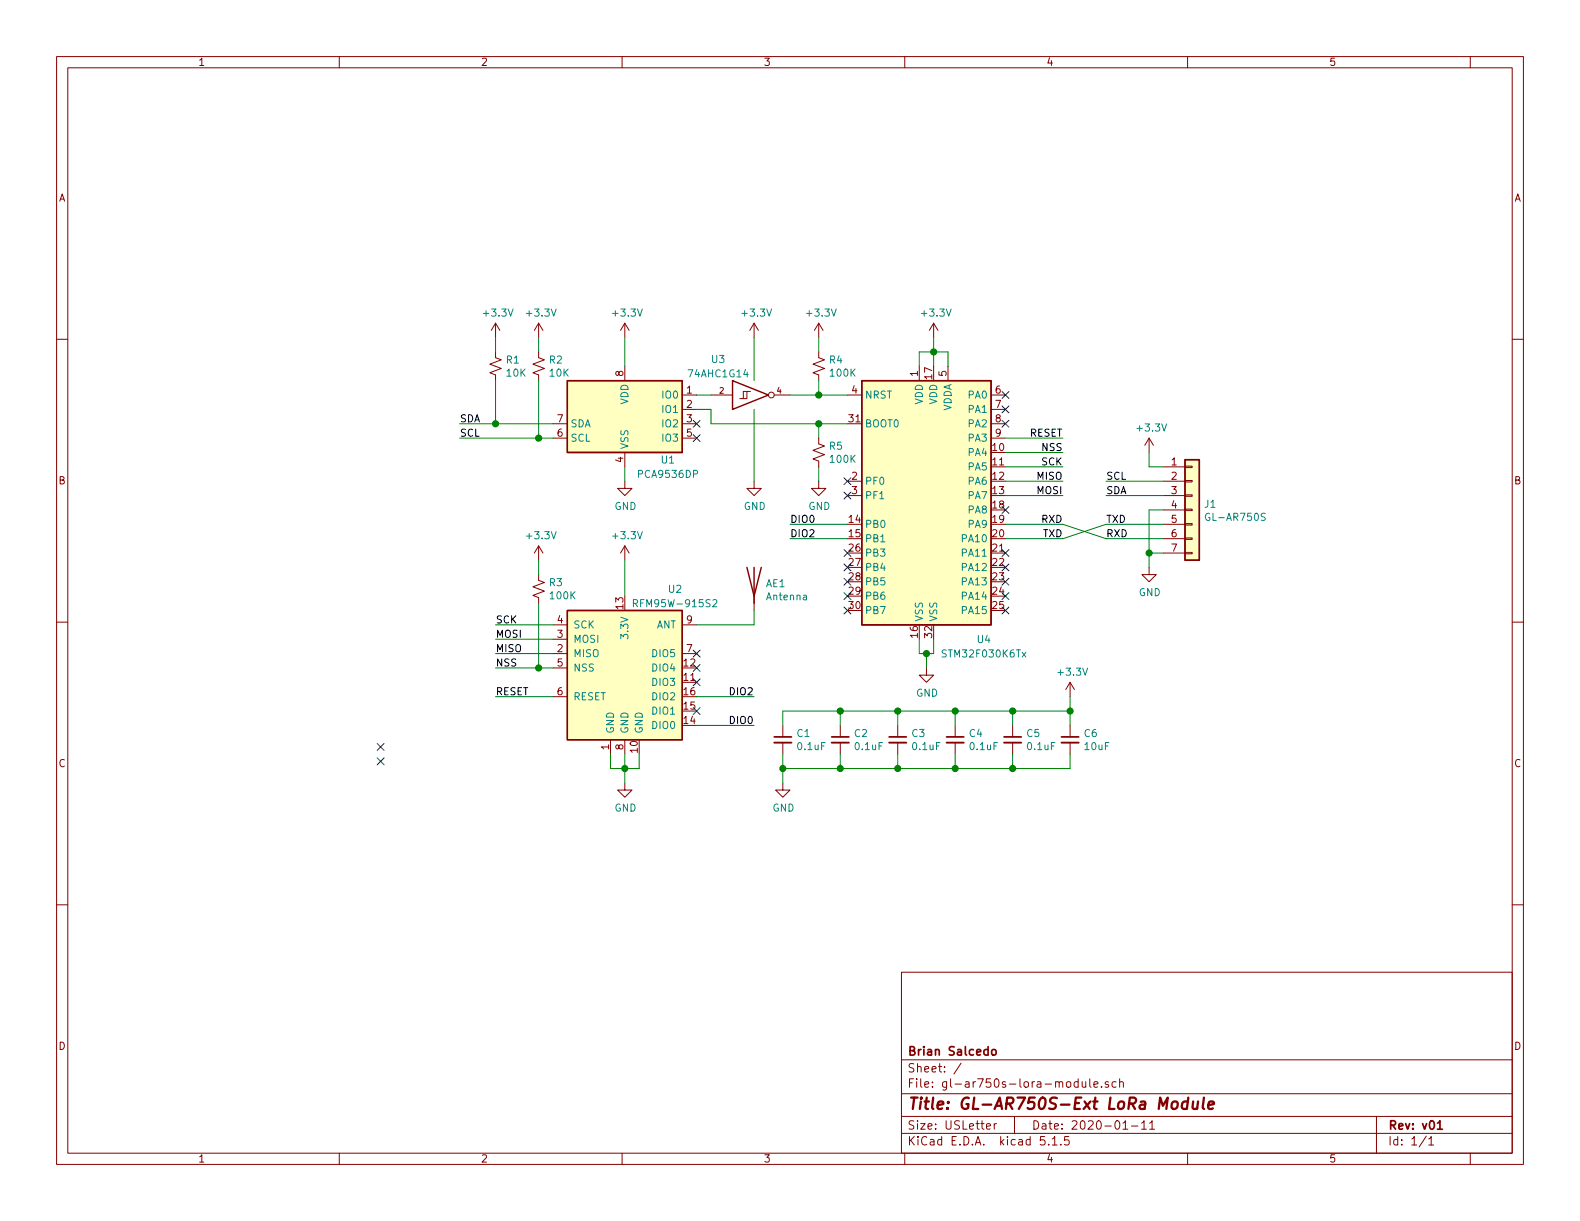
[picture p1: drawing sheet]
EESchema Schematic File Version 4
EELAYER 30 0
EELAYER END
$Descr USLetter 11000 8500
encoding utf-8
Sheet 1 1
Title "GL-AR750S-Ext LoRa Module"
Date "2020-01-11"
Rev "v01"
Comp "Brian Salcedo"
Comment1 ""
Comment2 ""
Comment3 ""
Comment4 ""
$EndDescr
Entry Wire Line
	-6950 -50  -6850 50  
$Comp
L Connector_Generic:Conn_01x07 J1
U 1 1
P 8300 3550
F 0 "J1" H 8380 3592 50  0000 L CNN
F 1 "GL-AR750S" H 8380 3501 50  0000 L CNN
F 2 "Connector_PinHeader_2.54mm:PinHeader_1x07_P2.54mm_Vertical" H 8300 3550 50  0001 C CNN
F 3 "~" H 8300 3550 50  0001 C CNN
	1    8300 3550
	1    0    0    -1  
$EndComp
$Comp
L power:+3.3V #PWR016
U 1 1
P 8000 3150
F 0 "#PWR016" H 8000 3000 50  0001 C CNN
F 1 "+3.3V" H 8015 3323 50  0000 C CNN
F 2 "" H 8000 3150 50  0001 C CNN
F 3 "" H 8000 3150 50  0001 C CNN
	1    8000 3150
	1    0    0    -1  
$EndComp
Wire Wire Line
	8000 3150 8000 3250
Wire Wire Line
	8000 3250 8100 3250
$Comp
L power:GND #PWR017
U 1 1
P 8000 3950
F 0 "#PWR017" H 8000 3700 50  0001 C CNN
F 1 "GND" H 8005 3777 50  0000 C CNN
F 2 "" H 8000 3950 50  0001 C CNN
F 3 "" H 8000 3950 50  0001 C CNN
	1    8000 3950
	1    0    0    -1  
$EndComp
Wire Wire Line
	8100 3850 8000 3850
Wire Wire Line
	8000 3850 8000 3950
Wire Wire Line
	8100 3550 8000 3550
Wire Wire Line
	8000 3550 8000 3850
Connection ~ 8000 3850
Text Label 7700 3750 0    50   ~ 0
RXD
Text Label 7700 3650 0    50   ~ 0
TXD
$Comp
L RF_Module:RFM95W-915S2 U2
U 1 1
P 4350 4650
F 0 "U2" H 4700 5200 50  0000 C CNN
F 1 "RFM95W-915S2" H 4700 5100 50  0000 C CNN
F 2 "RF_Module:HOPERF_RFM9XW_SMD" H 1050 6300 50  0001 C CNN
F 3 "https://www.hoperf.com/data/upload/portal/20181127/5bfcbea20e9ef.pdf" H 1050 6300 50  0001 C CNN
	1    4350 4650
	1    0    0    -1  
$EndComp
$Comp
L power:GND #PWR013
U 1 1
P 6450 4650
F 0 "#PWR013" H 6450 4400 50  0001 C CNN
F 1 "GND" H 6455 4477 50  0000 C CNN
F 2 "" H 6450 4650 50  0001 C CNN
F 3 "" H 6450 4650 50  0001 C CNN
	1    6450 4650
	1    0    0    -1  
$EndComp
Wire Wire Line
	6400 4450 6400 4550
Wire Wire Line
	6400 4550 6450 4550
Wire Wire Line
	6450 4550 6450 4650
Wire Wire Line
	6500 4450 6500 4550
Wire Wire Line
	6500 4550 6450 4550
Connection ~ 6450 4550
$Comp
L power:+3.3V #PWR06
U 1 1
P 4350 3900
F 0 "#PWR06" H 4350 3750 50  0001 C CNN
F 1 "+3.3V" H 4365 4073 50  0000 C CNN
F 2 "" H 4350 3900 50  0001 C CNN
F 3 "" H 4350 3900 50  0001 C CNN
	1    4350 3900
	1    0    0    -1  
$EndComp
$Comp
L power:GND #PWR07
U 1 1
P 4350 5450
F 0 "#PWR07" H 4350 5200 50  0001 C CNN
F 1 "GND" H 4355 5277 50  0000 C CNN
F 2 "" H 4350 5450 50  0001 C CNN
F 3 "" H 4350 5450 50  0001 C CNN
	1    4350 5450
	1    0    0    -1  
$EndComp
Wire Wire Line
	4250 5250 4250 5350
Wire Wire Line
	4250 5350 4350 5350
Wire Wire Line
	4350 5350 4350 5450
Wire Wire Line
	4350 5250 4350 5350
Connection ~ 4350 5350
Wire Wire Line
	4450 5250 4450 5350
Wire Wire Line
	4450 5350 4350 5350
$Comp
L power:+3.3V #PWR014
U 1 1
P 6500 2350
F 0 "#PWR014" H 6500 2200 50  0001 C CNN
F 1 "+3.3V" H 6515 2523 50  0000 C CNN
F 2 "" H 6500 2350 50  0001 C CNN
F 3 "" H 6500 2350 50  0001 C CNN
	1    6500 2350
	1    0    0    -1  
$EndComp
Wire Wire Line
	6500 2550 6500 2450
Wire Wire Line
	6600 2550 6600 2450
Wire Wire Line
	6600 2450 6500 2450
Connection ~ 6500 2450
Wire Wire Line
	6500 2450 6500 2350
Wire Wire Line
	6400 2550 6400 2450
Wire Wire Line
	6400 2450 6500 2450
Wire Wire Line
	3850 4350 3450 4350
Wire Wire Line
	3850 4450 3450 4450
Wire Wire Line
	3850 4550 3450 4550
Wire Wire Line
	3850 4650 3750 4650
Wire Wire Line
	3850 4850 3450 4850
Text Label 3450 4350 0    50   ~ 0
SCK
Text Label 3450 4450 0    50   ~ 0
MOSI
Text Label 3450 4550 0    50   ~ 0
MISO
Text Label 3450 4650 0    50   ~ 0
NSS
Text Label 3450 4850 0    50   ~ 0
RESET
Wire Wire Line
	4850 5050 5250 5050
Wire Wire Line
	4850 4850 5250 4850
Text Label 5250 5050 2    50   ~ 0
DIO0
Text Label 5250 4850 2    50   ~ 0
DIO2
NoConn ~ 4850 4550
NoConn ~ 4850 4650
NoConn ~ 4850 4750
NoConn ~ 4850 4950
Text Label 7400 3750 2    50   ~ 0
TXD
Text Label 7400 3650 2    50   ~ 0
RXD
Wire Wire Line
	7000 3150 7400 3150
Wire Wire Line
	7000 3050 7400 3050
Wire Wire Line
	7000 3250 7400 3250
Wire Wire Line
	7000 3350 7400 3350
Wire Wire Line
	7000 3450 7400 3450
Wire Wire Line
	5900 3650 5500 3650
Wire Wire Line
	5900 3750 5500 3750
Text Label 7400 3050 2    50   ~ 0
RESET
Text Label 7400 3150 2    50   ~ 0
NSS
Text Label 7400 3250 2    50   ~ 0
SCK
Text Label 7400 3350 2    50   ~ 0
MISO
Text Label 7400 3450 2    50   ~ 0
MOSI
Text Label 5500 3650 0    50   ~ 0
DIO0
Text Label 5500 3750 0    50   ~ 0
DIO2
NoConn ~ 7000 2750
NoConn ~ 7000 2850
NoConn ~ 7000 2950
NoConn ~ 7000 3550
NoConn ~ 7000 3850
NoConn ~ 7000 3950
NoConn ~ 5900 3350
NoConn ~ 5900 3450
NoConn ~ 5900 3850
NoConn ~ 5900 3950
NoConn ~ 5900 4050
NoConn ~ 5900 4150
NoConn ~ 5900 4250
NoConn ~ 7000 4250
$Comp
L MCU_ST_STM32F0:STM32F030K6Tx U4
U 1 1
P 6500 3450
F 0 "U4" H 6850 2450 50  0000 C CNN
F 1 "STM32F030K6Tx" H 6850 2350 50  0000 C CNN
F 2 "Package_QFP:LQFP-32_7x7mm_P0.8mm" H 6000 2550 50  0001 R CNN
F 3 "http://www.st.com/st-web-ui/static/active/en/resource/technical/document/datasheet/DM00088500.pdf" H 6500 3450 50  0001 C CNN
	1    6500 3450
	1    0    0    -1  
$EndComp
$Comp
L Device:R_Small_US R3
U 1 1
P 3750 4100
F 0 "R3" H 3818 4146 50  0000 L CNN
F 1 "100K" H 3818 4055 50  0000 L CNN
F 2 "Resistor_SMD:R_0805_2012Metric" H 3750 4100 50  0001 C CNN
F 3 "~" H 3750 4100 50  0001 C CNN
	1    3750 4100
	1    0    0    -1  
$EndComp
Wire Wire Line
	3750 4650 3750 4200
Connection ~ 3750 4650
Wire Wire Line
	3750 4650 3450 4650
$Comp
L power:+3.3V #PWR03
U 1 1
P 3750 3900
F 0 "#PWR03" H 3750 3750 50  0001 C CNN
F 1 "+3.3V" H 3765 4073 50  0000 C CNN
F 2 "" H 3750 3900 50  0001 C CNN
F 3 "" H 3750 3900 50  0001 C CNN
	1    3750 3900
	1    0    0    -1  
$EndComp
Wire Wire Line
	4350 3900 4350 4150
Wire Wire Line
	3750 3900 3750 4000
NoConn ~ 7000 4050
NoConn ~ 7000 4150
$Comp
L Interface_Expansion:PCA9536DP U1
U 1 1
P 4350 2850
F 0 "U1" H 4650 2500 50  0000 C CNN
F 1 "PCA9536DP" H 4650 2400 50  0000 C CNN
F 2 "Package_SO:TSSOP-8_3x3mm_P0.65mm" H 5350 2500 50  0001 C CNN
F 3 "http://www.nxp.com/documents/data_sheet/PCA9536.pdf" H 4150 1150 50  0001 C CNN
	1    4350 2850
	1    0    0    -1  
$EndComp
Wire Wire Line
	8100 3450 7700 3450
Wire Wire Line
	8100 3350 7700 3350
Text Label 7700 3350 0    50   ~ 0
SCL
Text Label 7700 3450 0    50   ~ 0
SDA
Wire Wire Line
	5900 2750 5700 2750
$Comp
L 74xGxx:74AHC1G14 U3
U 1 1
P 5250 2750
F 0 "U3" H 5000 3000 50  0000 C CNN
F 1 "74AHC1G14" H 5000 2900 50  0000 C CNN
F 2 "Package_TO_SOT_SMD:SOT-353_SC-70-5" H 5250 2750 50  0001 C CNN
F 3 "https://www.ti.com/lit/ds/symlink/sn74lvc1g14.pdf" H 5250 2750 50  0001 C CNN
	1    5250 2750
	1    0    0    -1  
$EndComp
$Comp
L power:GND #PWR09
U 1 1
P 5250 3350
F 0 "#PWR09" H 5250 3100 50  0001 C CNN
F 1 "GND" H 5255 3177 50  0000 C CNN
F 2 "" H 5250 3350 50  0001 C CNN
F 3 "" H 5250 3350 50  0001 C CNN
	1    5250 3350
	1    0    0    -1  
$EndComp
$Comp
L power:+3.3V #PWR08
U 1 1
P 5250 2350
F 0 "#PWR08" H 5250 2200 50  0001 C CNN
F 1 "+3.3V" H 5265 2523 50  0000 C CNN
F 2 "" H 5250 2350 50  0001 C CNN
F 3 "" H 5250 2350 50  0001 C CNN
	1    5250 2350
	1    0    0    -1  
$EndComp
$Comp
L Device:R_Small_US R4
U 1 1
P 5700 2550
F 0 "R4" H 5768 2596 50  0000 L CNN
F 1 "100K" H 5768 2505 50  0000 L CNN
F 2 "Resistor_SMD:R_0805_2012Metric" H 5700 2550 50  0001 C CNN
F 3 "~" H 5700 2550 50  0001 C CNN
	1    5700 2550
	1    0    0    -1  
$EndComp
Wire Wire Line
	5900 2950 5700 2950
$Comp
L Device:R_Small_US R5
U 1 1
P 5700 3150
F 0 "R5" H 5768 3196 50  0000 L CNN
F 1 "100K" H 5768 3105 50  0000 L CNN
F 2 "Resistor_SMD:R_0805_2012Metric" H 5700 3150 50  0001 C CNN
F 3 "~" H 5700 3150 50  0001 C CNN
	1    5700 3150
	1    0    0    -1  
$EndComp
$Comp
L power:GND #PWR012
U 1 1
P 5700 3350
F 0 "#PWR012" H 5700 3100 50  0001 C CNN
F 1 "GND" H 5705 3177 50  0000 C CNN
F 2 "" H 5700 3350 50  0001 C CNN
F 3 "" H 5700 3350 50  0001 C CNN
	1    5700 3350
	1    0    0    -1  
$EndComp
Wire Wire Line
	5700 3050 5700 2950
Connection ~ 5700 2950
Wire Wire Line
	5700 3350 5700 3250
Wire Wire Line
	5700 2650 5700 2750
Connection ~ 5700 2750
Wire Wire Line
	5700 2750 5500 2750
$Comp
L power:+3.3V #PWR011
U 1 1
P 5700 2350
F 0 "#PWR011" H 5700 2200 50  0001 C CNN
F 1 "+3.3V" H 5715 2523 50  0000 C CNN
F 2 "" H 5700 2350 50  0001 C CNN
F 3 "" H 5700 2350 50  0001 C CNN
	1    5700 2350
	1    0    0    -1  
$EndComp
Wire Wire Line
	5700 2350 5700 2450
Wire Wire Line
	5250 2350 5250 2650
Wire Wire Line
	5250 2850 5250 3350
Wire Wire Line
	4850 2750 4950 2750
Wire Wire Line
	4850 2850 4950 2850
Wire Wire Line
	4950 2850 4950 2950
Wire Wire Line
	4950 2950 5700 2950
NoConn ~ 4850 2950
NoConn ~ 4850 3050
$Comp
L power:+3.3V #PWR04
U 1 1
P 4350 2350
F 0 "#PWR04" H 4350 2200 50  0001 C CNN
F 1 "+3.3V" H 4365 2523 50  0000 C CNN
F 2 "" H 4350 2350 50  0001 C CNN
F 3 "" H 4350 2350 50  0001 C CNN
	1    4350 2350
	1    0    0    -1  
$EndComp
Wire Wire Line
	4350 2350 4350 2550
$Comp
L power:GND #PWR05
U 1 1
P 4350 3350
F 0 "#PWR05" H 4350 3100 50  0001 C CNN
F 1 "GND" H 4355 3177 50  0000 C CNN
F 2 "" H 4350 3350 50  0001 C CNN
F 3 "" H 4350 3350 50  0001 C CNN
	1    4350 3350
	1    0    0    -1  
$EndComp
Wire Wire Line
	4350 3350 4350 3250
Wire Wire Line
	7400 3650 7700 3750
Wire Wire Line
	7700 3750 8100 3750
Wire Wire Line
	7000 3650 7400 3650
Wire Wire Line
	7000 3750 7400 3750
Wire Wire Line
	8100 3650 7700 3650
Wire Wire Line
	7400 3750 7700 3650
Wire Wire Line
	3850 3050 3750 3050
Wire Wire Line
	3850 2950 3450 2950
Text Label 3200 2950 0    50   ~ 0
SDA
Text Label 3200 3050 0    50   ~ 0
SCL
$Comp
L Device:Antenna AE1
U 1 1
P 5250 4050
F 0 "AE1" H 5330 4039 50  0000 L CNN
F 1 "Antenna" H 5330 3948 50  0000 L CNN
F 2 "Connector_PinHeader_2.54mm:PinHeader_1x01_P2.54mm_Vertical" H 5250 4050 50  0001 C CNN
F 3 "~" H 5250 4050 50  0001 C CNN
	1    5250 4050
	1    0    0    -1  
$EndComp
Wire Wire Line
	4850 4350 5250 4350
Wire Wire Line
	5250 4350 5250 4250
$Comp
L Device:R_Small_US R2
U 1 1
P 3750 2550
F 0 "R2" H 3818 2596 50  0000 L CNN
F 1 "10K" H 3818 2505 50  0000 L CNN
F 2 "Resistor_SMD:R_0805_2012Metric" H 3750 2550 50  0001 C CNN
F 3 "~" H 3750 2550 50  0001 C CNN
	1    3750 2550
	1    0    0    -1  
$EndComp
$Comp
L Device:R_Small_US R1
U 1 1
P 3450 2550
F 0 "R1" H 3518 2596 50  0000 L CNN
F 1 "10K" H 3518 2505 50  0000 L CNN
F 2 "Resistor_SMD:R_0805_2012Metric" H 3450 2550 50  0001 C CNN
F 3 "~" H 3450 2550 50  0001 C CNN
	1    3450 2550
	1    0    0    -1  
$EndComp
Wire Wire Line
	3750 2650 3750 3050
Connection ~ 3750 3050
Wire Wire Line
	3450 2950 3450 2650
Wire Wire Line
	3450 2950 3200 2950
Connection ~ 3450 2950
Wire Wire Line
	3200 3050 3750 3050
$Comp
L power:+3.3V #PWR02
U 1 1
P 3750 2350
F 0 "#PWR02" H 3750 2200 50  0001 C CNN
F 1 "+3.3V" H 3765 2523 50  0000 C CNN
F 2 "" H 3750 2350 50  0001 C CNN
F 3 "" H 3750 2350 50  0001 C CNN
	1    3750 2350
	1    0    0    -1  
$EndComp
$Comp
L power:+3.3V #PWR01
U 1 1
P 3450 2350
F 0 "#PWR01" H 3450 2200 50  0001 C CNN
F 1 "+3.3V" H 3465 2523 50  0000 C CNN
F 2 "" H 3450 2350 50  0001 C CNN
F 3 "" H 3450 2350 50  0001 C CNN
	1    3450 2350
	1    0    0    -1  
$EndComp
Wire Wire Line
	3750 2350 3750 2450
Wire Wire Line
	3450 2350 3450 2450
Connection ~ 7050 5350
Wire Wire Line
	7450 5350 7450 5250
Wire Wire Line
	7050 5350 7450 5350
Connection ~ 6650 5350
Wire Wire Line
	7050 5350 7050 5250
Wire Wire Line
	6650 5350 7050 5350
Connection ~ 6250 5350
Wire Wire Line
	6650 5350 6650 5250
Wire Wire Line
	6250 5350 6650 5350
Connection ~ 5850 5350
Wire Wire Line
	5850 5350 6250 5350
Wire Wire Line
	6250 5350 6250 5250
Wire Wire Line
	5450 5350 5450 5450
Connection ~ 5450 5350
Wire Wire Line
	5850 5350 5850 5250
Wire Wire Line
	5450 5350 5850 5350
Connection ~ 5850 4950
Wire Wire Line
	5450 4950 5450 5050
Wire Wire Line
	5850 4950 5450 4950
Connection ~ 6250 4950
Wire Wire Line
	5850 4950 5850 5050
Wire Wire Line
	6250 4950 5850 4950
Connection ~ 6650 4950
Wire Wire Line
	6250 4950 6250 5050
Wire Wire Line
	6650 4950 6250 4950
Connection ~ 7050 4950
Wire Wire Line
	6650 4950 6650 5050
Wire Wire Line
	7050 4950 6650 4950
Wire Wire Line
	7450 4950 7450 5050
Connection ~ 7450 4950
Wire Wire Line
	7050 4950 7050 5050
Wire Wire Line
	7450 4950 7050 4950
Wire Wire Line
	5450 5250 5450 5350
Wire Wire Line
	7450 4850 7450 4950
$Comp
L Device:C_Small C6
U 1 1
P 7450 5150
F 0 "C6" H 7542 5196 50  0000 L CNN
F 1 "10uF" H 7542 5105 50  0000 L CNN
F 2 "Capacitor_SMD:C_1206_3216Metric" H 7450 5150 50  0001 C CNN
F 3 "~" H 7450 5150 50  0001 C CNN
	1    7450 5150
	1    0    0    -1  
$EndComp
$Comp
L Device:C_Small C5
U 1 1
P 7050 5150
F 0 "C5" H 7142 5196 50  0000 L CNN
F 1 "0.1uF" H 7142 5105 50  0000 L CNN
F 2 "Capacitor_SMD:C_0805_2012Metric" H 7050 5150 50  0001 C CNN
F 3 "~" H 7050 5150 50  0001 C CNN
	1    7050 5150
	1    0    0    -1  
$EndComp
$Comp
L Device:C_Small C4
U 1 1
P 6650 5150
F 0 "C4" H 6742 5196 50  0000 L CNN
F 1 "0.1uF" H 6742 5105 50  0000 L CNN
F 2 "Capacitor_SMD:C_0805_2012Metric" H 6650 5150 50  0001 C CNN
F 3 "~" H 6650 5150 50  0001 C CNN
	1    6650 5150
	1    0    0    -1  
$EndComp
$Comp
L Device:C_Small C3
U 1 1
P 6250 5150
F 0 "C3" H 6342 5196 50  0000 L CNN
F 1 "0.1uF" H 6342 5105 50  0000 L CNN
F 2 "Capacitor_SMD:C_0805_2012Metric" H 6250 5150 50  0001 C CNN
F 3 "~" H 6250 5150 50  0001 C CNN
	1    6250 5150
	1    0    0    -1  
$EndComp
$Comp
L Device:C_Small C2
U 1 1
P 5850 5150
F 0 "C2" H 5942 5196 50  0000 L CNN
F 1 "0.1uF" H 5942 5105 50  0000 L CNN
F 2 "Capacitor_SMD:C_0805_2012Metric" H 5850 5150 50  0001 C CNN
F 3 "~" H 5850 5150 50  0001 C CNN
	1    5850 5150
	1    0    0    -1  
$EndComp
$Comp
L Device:C_Small C1
U 1 1
P 5450 5150
F 0 "C1" H 5542 5196 50  0000 L CNN
F 1 "0.1uF" H 5542 5105 50  0000 L CNN
F 2 "Capacitor_SMD:C_0805_2012Metric" H 5450 5150 50  0001 C CNN
F 3 "~" H 5450 5150 50  0001 C CNN
	1    5450 5150
	1    0    0    -1  
$EndComp
$Comp
L power:GND #PWR010
U 1 1
P 5450 5450
F 0 "#PWR010" H 5450 5200 50  0001 C CNN
F 1 "GND" H 5455 5277 50  0000 C CNN
F 2 "" H 5450 5450 50  0001 C CNN
F 3 "" H 5450 5450 50  0001 C CNN
	1    5450 5450
	1    0    0    -1  
$EndComp
$Comp
L power:+3.3V #PWR015
U 1 1
P 7450 4850
F 0 "#PWR015" H 7450 4700 50  0001 C CNN
F 1 "+3.3V" H 7465 5023 50  0000 C CNN
F 2 "" H 7450 4850 50  0001 C CNN
F 3 "" H 7450 4850 50  0001 C CNN
	1    7450 4850
	1    0    0    -1  
$EndComp
$EndSCHEMATC
